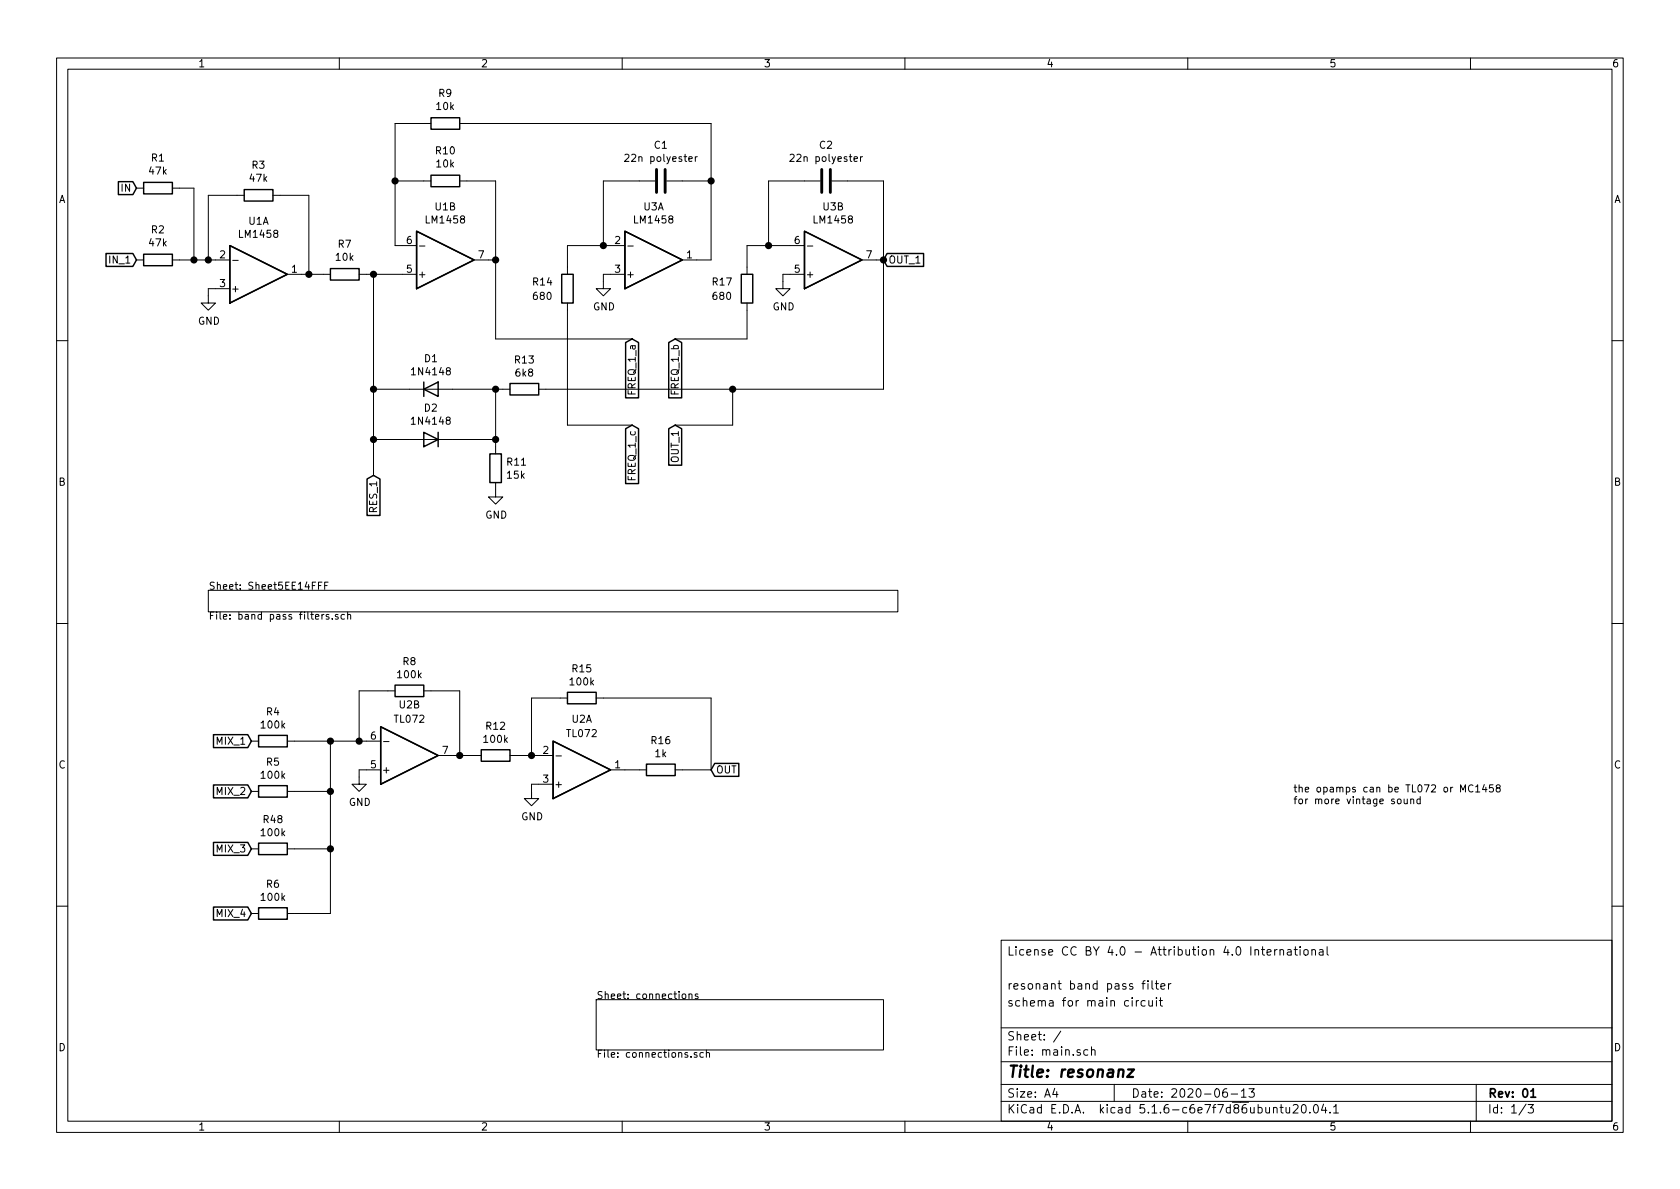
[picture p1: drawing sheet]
EESchema Schematic File Version 4
EELAYER 30 0
EELAYER END
$Descr A4 11693 8268
encoding utf-8
Sheet 1 3
Title "resonanz"
Date "2020-06-13"
Rev "01"
Comp ""
Comment1 "schema for main circuit"
Comment2 "resonant band pass filter"
Comment3 ""
Comment4 "License CC BY 4.0 - Attribution 4.0 International"
$EndDescr
Text Notes 9000 5600 0    50   ~ 0
the opamps can be TL072 or MC1458 \nfor more vintage sound
$Comp
L Device:R R1
U 1 1
P 1100 1300
F 0 "R1" V 1307 1300 50  0000 C CNN
F 1 "47k" V 1216 1300 50  0000 C CNN
F 2 "Resistor_THT:R_Axial_DIN0207_L6.3mm_D2.5mm_P10.16mm_Horizontal" V 1030 1300 50  0001 C CNN
F 3 "~" H 1100 1300 50  0001 C CNN
	1    1100 1300
	0    -1   -1   0   
$EndComp
$Comp
L Device:R R2
U 1 1
P 1100 1800
F 0 "R2" V 1307 1800 50  0000 C CNN
F 1 "47k" V 1216 1800 50  0000 C CNN
F 2 "Resistor_THT:R_Axial_DIN0207_L6.3mm_D2.5mm_P10.16mm_Horizontal" V 1030 1800 50  0001 C CNN
F 3 "~" H 1100 1800 50  0001 C CNN
	1    1100 1800
	0    -1   -1   0   
$EndComp
$Comp
L Device:R R3
U 1 1
P 1800 1350
F 0 "R3" V 2007 1350 50  0000 C CNN
F 1 "47k" V 1916 1350 50  0000 C CNN
F 2 "Resistor_THT:R_Axial_DIN0207_L6.3mm_D2.5mm_P2.54mm_Vertical" V 1730 1350 50  0001 C CNN
F 3 "~" H 1800 1350 50  0001 C CNN
	1    1800 1350
	0    -1   -1   0   
$EndComp
Wire Wire Line
	1650 1350 1450 1350
Wire Wire Line
	1450 1350 1450 1800
Wire Wire Line
	1450 1800 1500 1800
Wire Wire Line
	1950 1350 2150 1350
Wire Wire Line
	2150 1350 2150 1900
Wire Wire Line
	2150 1900 2100 1900
$Comp
L Device:R R7
U 1 1
P 2400 1900
F 0 "R7" V 2607 1900 50  0000 C CNN
F 1 "10k" V 2516 1900 50  0000 C CNN
F 2 "Resistor_THT:R_Axial_DIN0207_L6.3mm_D2.5mm_P10.16mm_Horizontal" V 2330 1900 50  0001 C CNN
F 3 "~" H 2400 1900 50  0001 C CNN
	1    2400 1900
	0    -1   -1   0   
$EndComp
$Comp
L Device:R R10
U 1 1
P 3100 1250
F 0 "R10" V 3307 1250 50  0000 C CNN
F 1 "10k" V 3216 1250 50  0000 C CNN
F 2 "Resistor_THT:R_Axial_DIN0207_L6.3mm_D2.5mm_P2.54mm_Vertical" V 3030 1250 50  0001 C CNN
F 3 "~" H 3100 1250 50  0001 C CNN
	1    3100 1250
	0    -1   -1   0   
$EndComp
Wire Wire Line
	2950 1250 2750 1250
Wire Wire Line
	2750 1250 2750 1700
Wire Wire Line
	3250 1250 3450 1250
Wire Wire Line
	3450 1250 3450 1800
Wire Wire Line
	2750 1700 2800 1700
Wire Wire Line
	3450 1800 3400 1800
Wire Wire Line
	1250 1300 1350 1300
Wire Wire Line
	1350 1300 1350 1800
Wire Wire Line
	1350 1800 1250 1800
Wire Wire Line
	1450 1800 1350 1800
Connection ~ 1450 1800
Connection ~ 1350 1800
$Comp
L Device:R R9
U 1 1
P 3100 850
F 0 "R9" V 3307 850 50  0000 C CNN
F 1 "10k" V 3216 850 50  0000 C CNN
F 2 "Resistor_THT:R_Axial_DIN0207_L6.3mm_D2.5mm_P2.54mm_Vertical" V 3030 850 50  0001 C CNN
F 3 "~" H 3100 850 50  0001 C CNN
	1    3100 850 
	0    -1   -1   0   
$EndComp
$Comp
L Device:R R11
U 1 1
P 3450 3250
F 0 "R11" H 3520 3296 50  0000 L CNN
F 1 "15k" H 3520 3205 50  0000 L CNN
F 2 "Resistor_THT:R_Axial_DIN0207_L6.3mm_D2.5mm_P10.16mm_Horizontal" V 3380 3250 50  0001 C CNN
F 3 "~" H 3450 3250 50  0001 C CNN
	1    3450 3250
	1    0    0    -1  
$EndComp
$Comp
L Device:C C1
U 1 1
P 4600 1250
F 0 "C1" V 4348 1250 50  0000 C CNN
F 1 "22n polyester" V 4439 1250 50  0000 C CNN
F 2 "Capacitor_THT:C_Rect_L7.2mm_W2.5mm_P5.00mm_FKS2_FKP2_MKS2_MKP2" H 4638 1100 50  0001 C CNN
F 3 "~" H 4600 1250 50  0001 C CNN
	1    4600 1250
	0    1    1    0   
$EndComp
Wire Wire Line
	4200 1250 4200 1700
Wire Wire Line
	4200 1700 4250 1700
Wire Wire Line
	4200 1250 4450 1250
Wire Wire Line
	4950 1250 4950 1800
Wire Wire Line
	4850 1800 4950 1800
Wire Wire Line
	4750 1250 4950 1250
Wire Wire Line
	4950 1250 4950 850 
Connection ~ 4950 1250
Wire Wire Line
	2950 850  2750 850 
Wire Wire Line
	2750 850  2750 1250
Connection ~ 2750 1250
Wire Wire Line
	2150 1900 2250 1900
Wire Wire Line
	2550 1900 2600 1900
Connection ~ 2150 1900
$Comp
L Diode:1N4148 D1
U 1 1
P 3000 2700
F 0 "D1" H 3000 2916 50  0000 C CNN
F 1 "1N4148" H 3000 2825 50  0000 C CNN
F 2 "Diode_THT:D_DO-35_SOD27_P3.81mm_Vertical_KathodeUp" H 3000 2525 50  0001 C CNN
F 3 "https://assets.nexperia.com/documents/data-sheet/1N4148_1N4448.pdf" H 3000 2700 50  0001 C CNN
	1    3000 2700
	1    0    0    -1  
$EndComp
$Comp
L Diode:1N4148 D2
U 1 1
P 3000 3050
F 0 "D2" H 3000 2834 50  0000 C CNN
F 1 "1N4148" H 3000 2925 50  0000 C CNN
F 2 "Diode_THT:D_DO-35_SOD27_P3.81mm_Vertical_KathodeUp" H 3000 2875 50  0001 C CNN
F 3 "https://assets.nexperia.com/documents/data-sheet/1N4148_1N4448.pdf" H 3000 3050 50  0001 C CNN
	1    3000 3050
	-1   0    0    1   
$EndComp
Wire Wire Line
	2850 2700 2600 2700
Connection ~ 2600 2700
Wire Wire Line
	2850 3050 2600 3050
Connection ~ 2600 3050
Wire Wire Line
	2600 3050 2600 2700
Wire Wire Line
	3450 2700 3150 2700
Wire Wire Line
	3150 3050 3450 3050
Wire Wire Line
	3450 3050 3450 2700
$Comp
L power:GND #PWR06
U 1 1
P 3450 3400
F 0 "#PWR06" H 3450 3150 50  0001 C CNN
F 1 "GND" H 3455 3227 50  0000 C CNN
F 2 "" H 3450 3400 50  0001 C CNN
F 3 "" H 3450 3400 50  0001 C CNN
	1    3450 3400
	1    0    0    -1  
$EndComp
Wire Wire Line
	2600 2700 2600 1900
Wire Wire Line
	2600 1900 2800 1900
Connection ~ 2600 1900
$Comp
L Device:R R13
U 1 1
P 3650 2700
F 0 "R13" V 3443 2700 50  0000 C CNN
F 1 "6k8" V 3534 2700 50  0000 C CNN
F 2 "Resistor_THT:R_Axial_DIN0207_L6.3mm_D2.5mm_P2.54mm_Vertical" V 3580 2700 50  0001 C CNN
F 3 "~" H 3650 2700 50  0001 C CNN
	1    3650 2700
	0    1    1    0   
$EndComp
Wire Wire Line
	3250 850  4950 850 
$Comp
L Device:R R14
U 1 1
P 3950 2000
F 0 "R14" H 3700 2050 50  0000 L CNN
F 1 "680" H 3700 1950 50  0000 L CNN
F 2 "Resistor_THT:R_Axial_DIN0207_L6.3mm_D2.5mm_P10.16mm_Horizontal" V 3880 2000 50  0001 C CNN
F 3 "~" H 3950 2000 50  0001 C CNN
	1    3950 2000
	1    0    0    -1  
$EndComp
Wire Wire Line
	4200 1700 3950 1700
Wire Wire Line
	3950 1700 3950 1850
Connection ~ 4200 1700
Wire Wire Line
	3950 2950 4400 2950
Wire Wire Line
	3450 2350 4400 2350
Connection ~ 3450 1800
Wire Wire Line
	3500 2700 3450 2700
Connection ~ 3450 2700
$Comp
L Device:R R17
U 1 1
P 5200 2000
F 0 "R17" H 4950 2050 50  0000 L CNN
F 1 "680" H 4950 1950 50  0000 L CNN
F 2 "Resistor_THT:R_Axial_DIN0207_L6.3mm_D2.5mm_P10.16mm_Horizontal" V 5130 2000 50  0001 C CNN
F 3 "~" H 5200 2000 50  0001 C CNN
	1    5200 2000
	1    0    0    -1  
$EndComp
Wire Wire Line
	5500 1700 5350 1700
Wire Wire Line
	5200 1700 5200 1850
Wire Wire Line
	5200 2350 4700 2350
Wire Wire Line
	5200 2150 5200 2350
Wire Wire Line
	3450 1800 3450 2350
Wire Wire Line
	3950 2150 3950 2950
Wire Wire Line
	3800 2700 5100 2700
Wire Wire Line
	4700 2950 5100 2950
Wire Wire Line
	5100 2950 5100 2700
Connection ~ 5100 2700
$Comp
L Device:C C2
U 1 1
P 5750 1250
F 0 "C2" V 5498 1250 50  0000 C CNN
F 1 "22n polyester" V 5589 1250 50  0000 C CNN
F 2 "Capacitor_THT:C_Rect_L7.2mm_W2.5mm_P5.00mm_FKS2_FKP2_MKS2_MKP2" H 5788 1100 50  0001 C CNN
F 3 "~" H 5750 1250 50  0001 C CNN
	1    5750 1250
	0    1    1    0   
$EndComp
Wire Wire Line
	5350 1250 5600 1250
Wire Wire Line
	5350 1250 5350 1700
Connection ~ 5350 1700
Wire Wire Line
	5350 1700 5200 1700
Wire Wire Line
	6150 1250 6150 1800
Wire Wire Line
	5100 2700 6150 2700
Wire Wire Line
	5900 1250 6150 1250
Wire Wire Line
	6100 1800 6150 1800
Connection ~ 6150 1800
$Comp
L power:GND #PWR01
U 1 1
P 1450 2050
F 0 "#PWR01" H 1450 1800 50  0001 C CNN
F 1 "GND" H 1455 1877 50  0000 C CNN
F 2 "" H 1450 2050 50  0001 C CNN
F 3 "" H 1450 2050 50  0001 C CNN
	1    1450 2050
	1    0    0    -1  
$EndComp
Wire Wire Line
	1500 2000 1450 2000
Wire Wire Line
	1450 2000 1450 2050
$Comp
L power:GND #PWR08
U 1 1
P 4200 1950
F 0 "#PWR08" H 4200 1700 50  0001 C CNN
F 1 "GND" H 4205 1777 50  0000 C CNN
F 2 "" H 4200 1950 50  0001 C CNN
F 3 "" H 4200 1950 50  0001 C CNN
	1    4200 1950
	1    0    0    -1  
$EndComp
Wire Wire Line
	4250 1900 4200 1900
Wire Wire Line
	4200 1900 4200 1950
$Comp
L power:GND #PWR09
U 1 1
P 5450 1950
F 0 "#PWR09" H 5450 1700 50  0001 C CNN
F 1 "GND" H 5455 1777 50  0000 C CNN
F 2 "" H 5450 1950 50  0001 C CNN
F 3 "" H 5450 1950 50  0001 C CNN
	1    5450 1950
	1    0    0    -1  
$EndComp
Wire Wire Line
	5500 1900 5450 1900
Wire Wire Line
	5450 1900 5450 1950
Wire Wire Line
	2600 3050 2600 3300
Wire Wire Line
	6150 1800 6150 2700
$Comp
L Device:R R4
U 1 1
P 1900 5150
F 0 "R4" V 1693 5150 50  0000 C CNN
F 1 "100k" V 1784 5150 50  0000 C CNN
F 2 "Resistor_THT:R_Axial_DIN0207_L6.3mm_D2.5mm_P10.16mm_Horizontal" V 1830 5150 50  0001 C CNN
F 3 "~" H 1900 5150 50  0001 C CNN
	1    1900 5150
	0    1    1    0   
$EndComp
$Comp
L Device:R R5
U 1 1
P 1900 5500
F 0 "R5" V 1693 5500 50  0000 C CNN
F 1 "100k" V 1784 5500 50  0000 C CNN
F 2 "Resistor_THT:R_Axial_DIN0207_L6.3mm_D2.5mm_P10.16mm_Horizontal" V 1830 5500 50  0001 C CNN
F 3 "~" H 1900 5500 50  0001 C CNN
	1    1900 5500
	0    1    1    0   
$EndComp
$Comp
L Device:R R6
U 1 1
P 1900 6350
F 0 "R6" V 1693 6350 50  0000 C CNN
F 1 "100k" V 1784 6350 50  0000 C CNN
F 2 "Resistor_THT:R_Axial_DIN0207_L6.3mm_D2.5mm_P10.16mm_Horizontal" V 1830 6350 50  0001 C CNN
F 3 "~" H 1900 6350 50  0001 C CNN
	1    1900 6350
	0    1    1    0   
$EndComp
Wire Wire Line
	2050 6350 2300 6350
Wire Wire Line
	2300 5150 2500 5150
Wire Wire Line
	2050 5150 2300 5150
Connection ~ 2300 5150
Wire Wire Line
	2050 5500 2300 5500
Connection ~ 2500 5150
Wire Wire Line
	2500 5150 2550 5150
Wire Wire Line
	3200 5250 3150 5250
$Comp
L Device:R R12
U 1 1
P 3450 5250
F 0 "R12" V 3243 5250 50  0000 C CNN
F 1 "100k" V 3334 5250 50  0000 C CNN
F 2 "Resistor_THT:R_Axial_DIN0207_L6.3mm_D2.5mm_P10.16mm_Horizontal" V 3380 5250 50  0001 C CNN
F 3 "~" H 3450 5250 50  0001 C CNN
	1    3450 5250
	0    1    1    0   
$EndComp
$Comp
L Device:R R16
U 1 1
P 4600 5350
F 0 "R16" V 4393 5350 50  0000 C CNN
F 1 "1k" V 4484 5350 50  0000 C CNN
F 2 "Resistor_THT:R_Axial_DIN0207_L6.3mm_D2.5mm_P10.16mm_Horizontal" V 4530 5350 50  0001 C CNN
F 3 "~" H 4600 5350 50  0001 C CNN
	1    4600 5350
	0    1    1    0   
$EndComp
Wire Wire Line
	4950 5350 4750 5350
Wire Wire Line
	4450 5350 4350 5350
Wire Wire Line
	3700 5250 3750 5250
Wire Wire Line
	3700 5250 3600 5250
Connection ~ 3700 5250
Wire Wire Line
	3300 5250 3200 5250
Connection ~ 3200 5250
$Comp
L power:GND #PWR05
U 1 1
P 2500 5400
F 0 "#PWR05" H 2500 5150 50  0001 C CNN
F 1 "GND" H 2505 5227 50  0000 C CNN
F 2 "" H 2500 5400 50  0001 C CNN
F 3 "" H 2500 5400 50  0001 C CNN
	1    2500 5400
	1    0    0    -1  
$EndComp
$Comp
L power:GND #PWR07
U 1 1
P 3700 5500
F 0 "#PWR07" H 3700 5250 50  0001 C CNN
F 1 "GND" H 3705 5327 50  0000 C CNN
F 2 "" H 3700 5500 50  0001 C CNN
F 3 "" H 3700 5500 50  0001 C CNN
	1    3700 5500
	1    0    0    -1  
$EndComp
Wire Wire Line
	3750 5450 3700 5450
Wire Wire Line
	3700 5450 3700 5500
Wire Wire Line
	2550 5350 2500 5350
Wire Wire Line
	2500 5350 2500 5400
$Sheet
S 1450 4100 4800 150 
U 5EE15000
F0 "Sheet5EE14FFF" 50
F1 "band pass filters.sch" 50
$EndSheet
Text GLabel 950  1300 0    50   Input ~ 0
IN
Text GLabel 950  1800 0    50   Input ~ 0
IN_1
Text GLabel 4950 5350 2    50   Input ~ 0
OUT
Text GLabel 4400 2350 3    50   Input ~ 0
FREQ_1_a
Text GLabel 4700 2350 3    50   Input ~ 0
FREQ_1_b
Text GLabel 4400 2950 3    50   Input ~ 0
FREQ_1_c
Text GLabel 2600 3300 3    50   Input ~ 0
RES_1
Text GLabel 6150 1800 2    50   Input ~ 0
OUT_1
Text GLabel 4700 2950 3    50   Input ~ 0
OUT_1
Wire Wire Line
	3450 3100 3450 3050
Connection ~ 3450 3050
$Sheet
S 4150 6950 2000 350 
U 5F169930
F0 "connections" 50
F1 "connections.sch" 50
$EndSheet
Text GLabel 1750 5150 0    50   Input ~ 0
MIX_1
Text GLabel 1750 5500 0    50   Input ~ 0
MIX_2
Text GLabel 1750 6350 0    50   Input ~ 0
MIX_4
$Comp
L Device:R R48
U 1 1
P 1900 5900
F 0 "R48" V 1693 5900 50  0000 C CNN
F 1 "100k" V 1784 5900 50  0000 C CNN
F 2 "Resistor_THT:R_Axial_DIN0207_L6.3mm_D2.5mm_P10.16mm_Horizontal" V 1830 5900 50  0001 C CNN
F 3 "~" H 1900 5900 50  0001 C CNN
	1    1900 5900
	0    1    1    0   
$EndComp
Wire Wire Line
	2050 5900 2300 5900
Text GLabel 1750 5900 0    50   Input ~ 0
MIX_3
Connection ~ 2300 5500
Connection ~ 2300 5900
Wire Wire Line
	2300 5900 2300 5500
Wire Wire Line
	2300 5900 2300 6350
Wire Wire Line
	2300 5150 2300 5500
$Comp
L elektrophon:LM1458 U1
U 1 1
P 1800 1900
F 0 "U1" H 1800 1533 50  0000 C CNN
F 1 "LM1458" H 1800 1624 50  0000 C CNN
F 2 "Package_DIP:DIP-8_W7.62mm_Socket" H 1800 1900 50  0001 C CNN
F 3 "http://www.ti.com/lit/ds/symlink/lm358.pdf" H 1800 1900 50  0001 C CNN
	1    1800 1900
	1    0    0    1   
$EndComp
$Comp
L elektrophon:LM1458 U1
U 2 1
P 3100 1800
F 0 "U1" H 3100 1433 50  0000 C CNN
F 1 "LM1458" H 3100 1524 50  0000 C CNN
F 2 "Package_DIP:DIP-8_W7.62mm_Socket" H 3100 1800 50  0001 C CNN
F 3 "http://www.ti.com/lit/ds/symlink/lm358.pdf" H 3100 1800 50  0001 C CNN
	2    3100 1800
	1    0    0    1   
$EndComp
$Comp
L elektrophon:LM1458 U3
U 1 1
P 4550 1800
F 0 "U3" H 4550 1433 50  0000 C CNN
F 1 "LM1458" H 4550 1524 50  0000 C CNN
F 2 "Package_DIP:DIP-8_W7.62mm_Socket" H 4550 1800 50  0001 C CNN
F 3 "http://www.ti.com/lit/ds/symlink/lm358.pdf" H 4550 1800 50  0001 C CNN
	1    4550 1800
	1    0    0    1   
$EndComp
$Comp
L elektrophon:LM1458 U3
U 2 1
P 5800 1800
F 0 "U3" H 5800 1433 50  0000 C CNN
F 1 "LM1458" H 5800 1524 50  0000 C CNN
F 2 "Package_DIP:DIP-8_W7.62mm_Socket" H 5800 1800 50  0001 C CNN
F 3 "http://www.ti.com/lit/ds/symlink/lm358.pdf" H 5800 1800 50  0001 C CNN
	2    5800 1800
	1    0    0    1   
$EndComp
$Comp
L Amplifier_Operational:TL072 U2
U 1 1
P 4050 5350
F 0 "U2" H 4050 5000 50  0000 C CNN
F 1 "TL072" H 4050 5100 50  0000 C CNN
F 2 "Package_DIP:DIP-8_W7.62mm_Socket" H 4050 5350 50  0001 C CNN
F 3 "http://www.ti.com/lit/ds/symlink/tl071.pdf" H 4050 5350 50  0001 C CNN
	1    4050 5350
	1    0    0    1   
$EndComp
Wire Wire Line
	4950 4850 4950 5350
Wire Wire Line
	3700 4850 3700 5250
Wire Wire Line
	4200 4850 4950 4850
Wire Wire Line
	3900 4850 3700 4850
$Comp
L Device:R R15
U 1 1
P 4050 4850
F 0 "R15" V 3843 4850 50  0000 C CNN
F 1 "100k" V 3934 4850 50  0000 C CNN
F 2 "Resistor_THT:R_Axial_DIN0207_L6.3mm_D2.5mm_P10.16mm_Horizontal" V 3980 4850 50  0001 C CNN
F 3 "~" H 4050 4850 50  0001 C CNN
	1    4050 4850
	0    1    1    0   
$EndComp
Wire Wire Line
	3200 4800 3200 5250
Wire Wire Line
	2500 4800 2500 5150
Wire Wire Line
	2700 4800 2500 4800
Wire Wire Line
	3000 4800 3200 4800
$Comp
L Device:R R8
U 1 1
P 2850 4800
F 0 "R8" V 2643 4800 50  0000 C CNN
F 1 "100k" V 2734 4800 50  0000 C CNN
F 2 "Resistor_THT:R_Axial_DIN0207_L6.3mm_D2.5mm_P2.54mm_Vertical" V 2780 4800 50  0001 C CNN
F 3 "~" H 2850 4800 50  0001 C CNN
	1    2850 4800
	0    1    1    0   
$EndComp
$Comp
L Amplifier_Operational:TL072 U2
U 2 1
P 2850 5250
F 0 "U2" H 2850 4900 50  0000 C CNN
F 1 "TL072" H 2850 5000 50  0000 C CNN
F 2 "Package_DIP:DIP-8_W7.62mm_Socket" H 2850 5250 50  0001 C CNN
F 3 "http://www.ti.com/lit/ds/symlink/tl071.pdf" H 2850 5250 50  0001 C CNN
	2    2850 5250
	1    0    0    1   
$EndComp
$EndSCHEMATC
